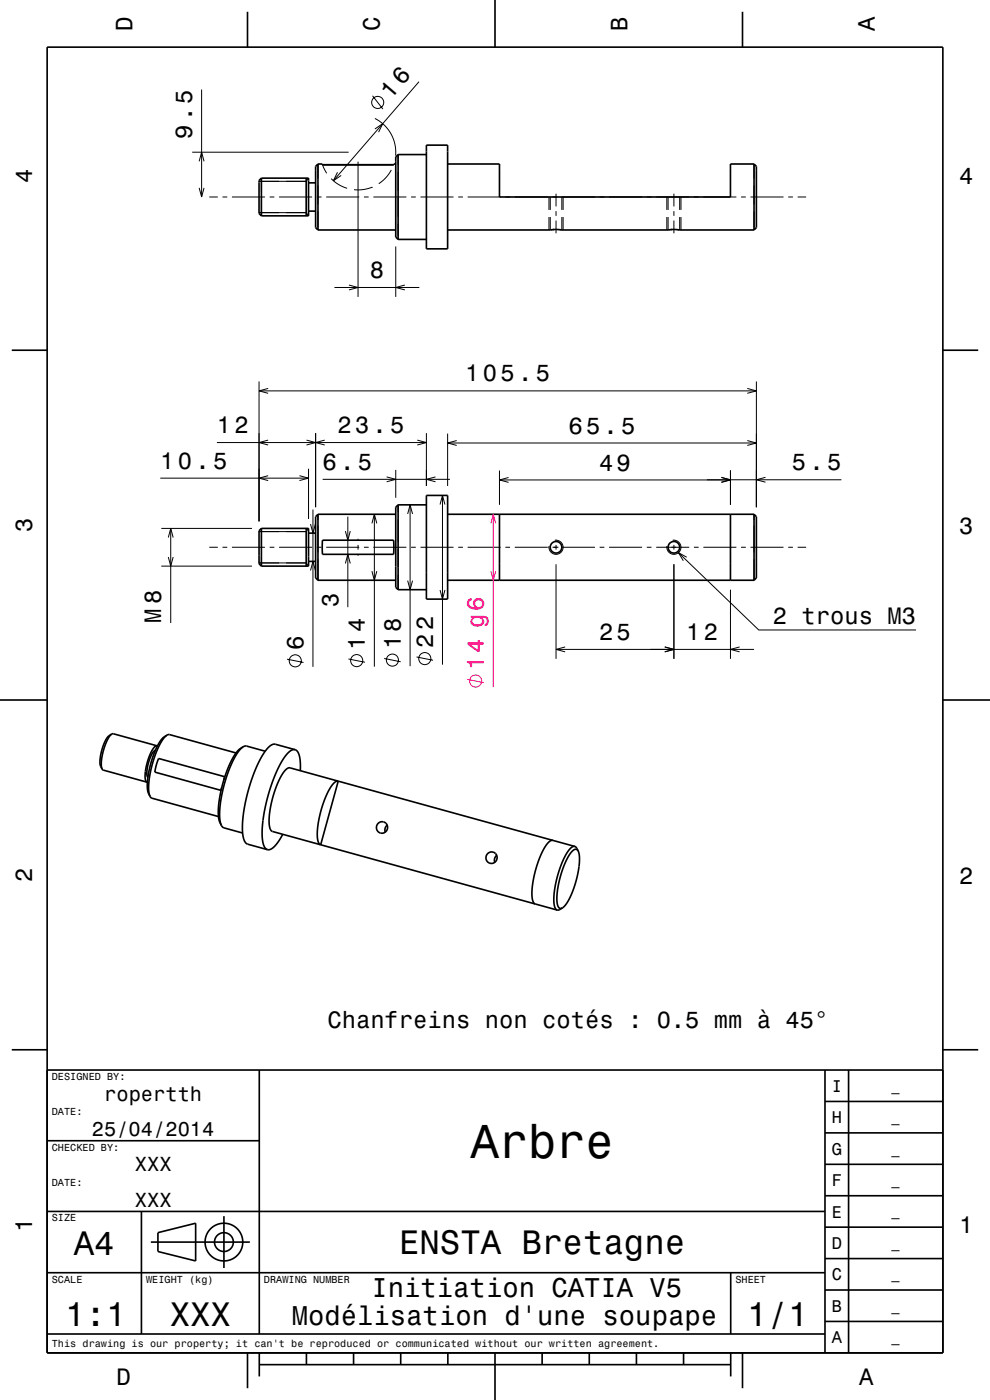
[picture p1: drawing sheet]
<svg xmlns="http://www.w3.org/2000/svg" width="210mm" height="297mm" viewBox="0 0 210 297" stroke-linecap="round" stroke-linejoin="round" font-family="sans-serif">
<g fill="none" stroke="#000" stroke-width=".21">
<path d="M42.8 19v22.8M88.9 17.3l-18.2 21M40.8 32.3h33.1M42.2 34.2l.6-1.9 .5 1.9M42.2 39.9l.6 1.9 .5-1.9M55.4 37.8v3M65.4 37.8l-.5 .7h-10M67.4 34.8v3.1M67.4 39.4v4M68.4 35l.9 1.7M70.2 37.9a8 8 0 0 0 3.4 2M71.6 36.5l-.9 1.8 1.7-1.1"/>
<path d="M75.9 34.3v28.7M79 39.7a8 8 0 0 1-3.9 .5M79 20.3l2.2 2.8M79.5 25.1a8 8 0 0 1 4.4 7.9M79.5 27.4l1.7-1.2-.9 1.8M83 36.1a8.1 8.1 0 0 1-2.7 2.9M83.5 35h.1M84.4 32.8v2.2M84.4 36.5v4M159.9 34.8v3.1M159.9 39.4v4M44.4 41.8h1.8"/>
<path d="M47.2 41.8h1M49.2 41.8h7M54.9 45.1h10l.5 .7M55.4 42.3v3.2M55.4 45.6v.2M57.2 41.8h1M59.2 41.8h7M67.2 41.8h1M67.4 44.9v3.3M67.4 48.5v.3M69.2 41.8h7M77.2 41.8h1"/>
<path d="M79.2 41.8h7M83.9 52.3v10.7M84.4 42v4M84.4 47.5v2.6M84.4 50.4v.4M87.2 41.8h1M89.2 41.8h7M97.2 41.8h1M99.2 41.8h7M107.2 41.8h1M109.2 41.8h7M116.4 41.8v2.7"/>
<path d="M116.4 46v2.8M116.7 41.8v2.7M116.7 46v2.8M117.2 41.8h1M117.3 48.7l-.5 .1M117.5 48.7l1.5 .1M117.9 41.1v2.7M117.9 44.8v1M117.9 46.8v2.7M119.1 48.8h.1M119.2 48.8h.1M119.2 41.8v2.7"/>
<path d="M119.2 46v2.8M119.2 41.8h7M119.4 41.8v2.7M119.4 46v2.8M127.2 41.8h1M129.2 41.8h7M137.2 41.8h1M139.2 41.8h7M141.4 41.8v2.7M141.4 46v2.8M141.7 41.8v2.7M141.7 46v2.8"/>
<path d="M142.3 48.7l-.5 .1M142.5 48.7l1.5 .1M142.9 41.1v2.7M142.9 44.8v1M142.9 46.8v2.7M144.2 46l-.1 2.8M144.2 41.8v2.7M144.4 41.8v2.7M144.4 46v2.8M147.2 41.8h1M149.2 41.8h7M157.2 41.8h1"/>
<path d="M159.2 41.8h7M159.9 44.9v3.3M159.9 48.5v.3M167.2 41.8h1M169.2 41.8h1.8M70.9 61h18M74 60.5l1.9 .5-1.9 .5M85.9 60.5l-2 .5 2 .5M46 93.9h44.4M54.9 80.9v29.7M54.9 82.9h105.5M56.9 93.4l-2 .5 2 .5"/>
<path d="M56.9 82.4l-2 .5 2 .5M65 93.4l2 .5-2 .5M65.4 99.4v10.7M67 91.9v15.7M68.9 93.4l-1.9 .5 1.9 .5M83.9 99.7v5.9M88.5 93.4l1.9 .5-1.9 .5M90.4 91.9v11.2M95 92v11.1M95 94h65.4M96.9 93.5l-1.9 .5 1.9 .5M105.9 99.8v7.3"/>
<path d="M154.9 99.8v7.3M158.5 93.5l1.9 .5-1.9 .5M158.5 82.4l1.9 .5-1.9 .5M160.4 80.9v26.7M34 101.4h31.4M34.2 112.1h19.2M35.7 118.2l.5 1.9 .5-1.9M35.7 114l.5-1.9 .5 1.9M36.2 112.1v20.1M44.4 116.1h1.8M47.2 116.1h1M49.2 116.1h7"/>
<path d="M54.9 119.4h10l.5 .7M55.4 112.1v.7M55.4 113.5v2.9M55.4 117.9v2.2M56.9 100.9l-2 .5 2 .5M57.2 116.1h1M59.2 116.1h7M63.5 100.9l1.9 .5-1.9 .5M65.4 112.1l-.5 .7h-10M65.9 111.2l.5 1.9 .5-1.9M66.4 108.1v33.4M67.2 116.1h1"/>
<path d="M67.4 109.1v1.2M67.4 111.5v5.7M67.4 118.7v4.4M68.4 101.7h27M69.2 116.1h7M73.3 112.7l.5 1.9 .5-1.9M73.3 119.5l.5-1.9 .5 1.9M73.8 109.6v19.2M75.9 114.3v.3M75.9 115.6v1M75.9 117.6v.3M77.2 116.1h1"/>
<path d="M78.9 111l.5-1.9 .5 1.9M79.2 116.1h7M79.4 109.1v32.3M82 101.2l1.9 .5-1.9 .5M84.4 107.1v1.6M84.4 110.2v4.7M84.4 116.4v4M86.5 109l.5-1.9 .5 1.9M87 107.1v34.2M87.2 116.1h1M89.2 116.1h7M92.4 101.2l-2 .5 2 .5"/>
<path d="M93.3 107l.6-1.9 .5 1.9M93.9 105.1v35.9M97.2 116.1h1M99.2 116.1h7M105.9 101.8h49M107.2 116.1h1M107.9 101.3l-2 .5 2 .5M109.2 116.1h7M116.3 116.1h.1M117.2 116.1h1.2M117.7 114.6a1.5 1.5 0 0 1 1.7 1.4 1.5 1.5 0 0 1-1.5 1.6 1.5 1.5 0 0 1-1.4-1.8M117.9 114.5v.1"/>
<path d="M117.9 115.6v1M117.9 117.6v.1M117.9 119.7v20.1M119.2 116.1h7M127.2 116.1h1M129.2 116.1h7M137.2 116.1h1M139.2 116.1h7M142.7 114.6a1.5 1.5 0 0 1 1.7 1.4 1.5 1.5 0 0 1-1.5 1.6 1.5 1.5 0 0 1-1.4-1.8M142.9 114.5v.1M142.9 115.6v1M142.9 117.6v.1"/>
<path d="M142.9 119.7v20.1M143.9 117.2l17 16.4h33.4M145.7 118.2l-1.8-1 1 1.8M147.2 116.1h1M149.2 116.1h7M149.9 101.8h28.6M153 101.3l1.9 .5-1.9 .5M157.2 116.1h1M159.2 116.1h7M159.9 109.1v1.2M159.9 111.5v5.7M159.9 118.7v4.4"/>
<path d="M162.4 101.3l-2 .5 2 .5M167.2 116.1h1M169.2 116.1h1.8M34.2 120.1h19.2M60.9 139.8l3.5 .7M65.9 121l.5-1.9 .5 1.9M73.9 139.8l3.5 .7M78.9 121.2l.5 1.9 .5-1.9M81.5 139.7l3.5 .7M84.4 121.9v3.2M86.5 123.2l.5 1.9 .5-1.9M88.4 139.4l3.5 .7"/>
<path d="M93.3 125.2l.6 1.9 .5-1.9M117.9 137.8h42M119.9 137.2l-2 .6 2 .5M141 137.2l1.9 .6-1.9 .5M154.9 125.1v14.7M156.9 137.2l-2 .6 2 .5M38.8 168.6h.1"/>
<circle cx="80.1" cy="21.7" r="1.28"/>
<circle cx="90.1" cy="139.7" r="1.28"/>
<circle cx="62.6" cy="140.2" r="1.28"/>
<circle cx="75.7" cy="140.1" r="1.28"/>
<circle cx="83.2" cy="140" r="1.28"/>
</g>
<g fill="none" stroke="#000" stroke-width=".35">
<path d="M10 10h190v277h-190zM52.5 2.5v7.5M105 0v10M157.5 2.5v7.5M55.4 37.8h10v8h-10M55.4 37.8v8M55.4 37.8l-.5 .5v7l.5 .5M64.9 37.8v8M65.4 38.8h1.6M67.4 34.8v14M67.4 34.8l-.4 .5v13l.4 .5M67.4 34.8h1v.2h15.1v-.2h.4"/>
<path d="M84.4 32.8v18M84.4 32.8l-.5 .5v17l.5 .5M84.4 32.8h6M90.4 30.8h4.6v22h-4.6zM95 34.8h10.9v7h49v-7h5M159.9 34.8l.5 .5v13l-.5 .5M159.9 34.8v14M65.4 44.8h1.6M67.4 48.8h16.5M84.4 50.8h6M117.5 48.7h-.2M119 48.8h.1"/>
<path d="M142.4 48.7l17.5 .1M142.4 48.7l-47.4 .1M142.5 48.7h-.2M144 48.8h.1M2.5 74.3h7.5M200 74.3h7.5M55.4 112.1h10v8h-10M55.4 112.1v8M55.4 112.1l-.5 .5v7l.5 .5M64.9 112.1v8M65.4 119.1h1.6M65.4 113.1h1.6"/>
<path d="M67.4 109.1v14M67.4 109.1l-.4 .5v13l.4 .5M67.4 109.1h16.5M68.4 114.6h15.1v3h-15.1zM84.4 107.1v18M84.4 107.1l-.5 .5v17l.5 .5M84.4 107.1h6M90.4 105.1h4.6v22h-4.6zM95 109.1h64.9M105.9 109.1v14M154.9 109.1v14M159.9 109.1l.5 .5v13l-.5 .5"/>
<path d="M159.9 109.1v14M67.4 123.1h16.5M84.4 125.1h6M95 123.1h64.9M0 148.5h10M23.7 155.7h.3l9.3 2.5M23.7 155.7a10 10 0 0 0-2.1 7.4M23.7 155.7l-.6 .4a8.7 8.7 0 0 0-1.7 6.5l.2 .5M33 159.2a6.4 6.4 0 0 0-1.8 4.4v.9l.2 .4M33.3 158.2l.1 .1M33.3 158.2a2.53 2.53 0 0 0-1.5 2l-.8 2.8a3.4 3.4 0 0 0 .2 2.9M35.4 156l-.9 .9-.8 1.4-1.4 4-.7 3.9v1.6l.2 1.1"/>
<path d="M35.4 156l-1 .7-.8 1.1-.9 2-.8 2.3-.5 2.4-.2 2.1 .2 1.3 .4 1M35.4 156l.6-.2 14.1 3.9M51.6 158.4l-1.1 1.1-1 1.7-1 2.4-.9 2.8-.7 2.9-.3 2.4v2.1l.4 1.3M51.6 158.4l.6-.1 4.1 1.1M51.6 158.4l-1.2 .9-1.1 1.6-1 2.3-1 3-.7 2.9-.3 2.8 .1 1.9 .6 1.3M62.6 159l.5 .5 .4 .9 .2 3.1M62.6 159l-.6 .1-.8 .5-1.6 2.2-1.5 3.3-1.2 3.7-.9 4.1-.4 3.6 .3 2.7 .4 .7 .4 .3M62.6 159l-4.3-1.1h-.5l-.7 .5-1.1 1.4-1.3 2.3-1 2.3-1 3.3-.7 2.6-.5 3.2-.1 2.7 .3 1.8 .3 .7 .5 .4 4.2 1.1M200 148.5h10M21.6 163.1l.3 .3 9.3 2.5M31.2 165.9h.1M31.8 168.9l.4 .4 14.1 3.9"/>
<path d="M47 175.1l.4 .5 4.1 1.1M47.5 165.4l.2-.6-14.1-3.9-.4 1.4-.4 1.5 14.1 3.9 .2-.7M60 177l-1.7 2.5-.9 .6-.7 .1M68 179.2l50.2 13.9M71.7 165.7l-10.2-2.8a2.71 2.71 0 0 0-2 2l-1 2.4-.8 2.6-.5 2.5-.1 2a2 2 0 0 0 .7 2l10.2 2.8M71.7 165.7a2.44 2.44 0 0 0-1.9 1.8l-1 2.4-.8 2.6-.6 2.5-.1 2.2a1.99 1.99 0 0 0 .7 2M71.7 165.7l-3.7 13.5M71.7 165.7l50.2 13.9M82.1 175l-.4 .7v.8M117.3 178.3a2.71 2.71 0 0 0-2 1.9l-1.1 2.5-.8 2.6-.5 2.5-.1 2a2 2 0 0 0 .8 2M121.9 179.6l.4 .2 .3 .7M121.9 179.6a2.71 2.71 0 0 0-2 1.9l-1 2.4-.8 2.6-.5 2.6-.1 2a2 2 0 0 0 .7 2"/>
<path d="M105.4 181.5l-.5 .6 .1 .8M119.3 192.6l-.7 .4-.4 .1M122.6 180.5a.75 .75 0 0 0-.7-.3 .75 .75 0 0 0-.6 .5l-1.2 1.9-1 2.6-.7 2.9-.3 2.3a2.32 2.32 0 0 0 .7 2.3l.5-.1M122.6 180.5l.3 .9v1.6l-.7 3.8-1.3 3.6-.8 1.4-.8 .8M2.5 222.7h7.5M10 227h190M55 227v56M175 233.7h25M175 227v60M180 227v60M200 222.7h7.5M10 257h165"/>
<path d="M10 242h45M30 257v26M47.5 258v11M175 253.7h25M175 247h25M175 240.3h25M10 270h165M32 263.5h21M33.5 261.5l8-2v8l-8-2zM155 270v13M175 273.7h25M175 267h25"/>
<path d="M175 260.3h25M10 283h165M52.5 287v7.5M55 289.5h100M55 287v5M65 287v2.5M75 287v2.5M85 287v2.5M95 287v2.5M105 287v10M115 287v2.5M125 287v2.5"/>
<path d="M135 287v2.5M145 287v2.5M155 287v5M157.5 287v7.5M175 280.3h25"/>
<circle cx="117.9" cy="116.1" r="1.23"/>
<circle cx="142.9" cy="116.1" r="1.23"/>
<circle cx="81" cy="175.5" r="1.21"/>
<circle cx="104.3" cy="181.9" r="1.21"/>
<circle cx="47.5" cy="263.5" r="2"/>
<circle cx="47.5" cy="263.5" r="4"/>
</g>
<g fill="none" stroke="#ff0080" stroke-width=".21">
<path d="M104.1 111l.5-1.9 .6 1.9M104.6 109.1v36.7M104.1 121.2l.5 1.9 .6-1.9M99.1 144.1l3.5 .7"/>
<circle cx="100.9" cy="144.5" r="1.28"/>
</g>
<text font-size="10.1" x="99.8" y="245.7">Arbre</text>
<g font-size="7.2">
<text x="15.7" y="266.3">A4</text>
<text x="84.6" y="266.1">ENSTA Bretagne</text>
<text x="13.8" y="281.3">1:1</text>
<text x="36" y="281.3">XXX</text>
<text x="158.5" y="281.3">1/1</text>
</g>
<g font-size="5.8">
<text x="78.8" y="275.1">Initiation CATIA V5</text>
<text x="61.9" y="281.1">Modélisation d'une soupape</text>
</g>
<g font-size="5">
<text x="28.1" y="6.5" transform="rotate(-90 28.1 6.5)">D</text>
<text x="80.6" y="6.5" transform="rotate(-90 80.6 6.5)">C</text>
<text x="133.1" y="6.5" transform="rotate(-90 133.1 6.5)">B</text>
<text x="185.6" y="6.5" transform="rotate(-90 185.6 6.5)">A</text>
<text x="82.9" y="21.1" transform="rotate(-49 82.9 21.1)">16</text>
<text x="40.8" y="29.5" transform="rotate(-90 40.8 29.5)">9.5</text>
<text x="6.8" y="38.7" transform="rotate(-90 6.8 38.7)">4</text>
<text x="203.5" y="39">4</text>
<text x="78.4" y="59">8</text>
<text x="98.7" y="80.9">105.5</text>
<text x="46" y="91.9">12</text>
<text x="71.6" y="91.9">23.5</text>
<text x="120.6" y="92">65.5</text>
<text x="34" y="99.4">10.5</text>
<text x="68.4" y="99.7">6.5</text>
<text x="127.1" y="99.8">49</text>
<text x="168" y="99.8">5.5</text>
<text x="6.8" y="112.9" transform="rotate(-90 6.8 112.9)">3</text>
<text x="203.5" y="113.2">3</text>
<text x="71.8" y="128.8" transform="rotate(-90 71.8 128.8)">3</text>
<text x="34.2" y="132.2" transform="rotate(-90 34.2 132.2)">M 8</text>
<text x="64.4" y="137.9" transform="rotate(-90 64.4 137.9)">6</text>
<text x="77.4" y="137.9" transform="rotate(-90 77.4 137.9)">14</text>
<text x="85" y="137.8" transform="rotate(-90 85 137.8)">18</text>
<text x="91.9" y="137.4" transform="rotate(-90 91.9 137.4)">22</text>
<text x="127.1" y="135.8">25</text>
<text x="145.6" y="135.8">12</text>
<text x="163.9" y="132.5">2 trous M3</text>
<text x="6.8" y="187.1" transform="rotate(-90 6.8 187.1)">2</text>
<text x="203.5" y="187.4">2</text>
<text x="69.4" y="218.1">Chanfreins non cotés : 0.5 mm à 45°</text>
<text x="6.8" y="261.3" transform="rotate(-90 6.8 261.3)">1</text>
<text x="203.5" y="261.6">1</text>
<text x="24.7" y="293.8">D</text>
<text x="182.2" y="293.8">A</text>
</g>
<text font-size="5" fill="#ff0080" x="102.6" y="142.2" transform="rotate(-90 102.6 142.2)">14 g6</text>
<g font-size="4.3">
<text x="22.1" y="233.5">ropertth</text>
<text x="19.5" y="241">25/04/2014</text>
<text x="28.6" y="248.5">XXX</text>
<text x="28.6" y="256">XXX</text>
</g>
<g font-size="3.6">
<text x="176.4" y="231.6">I</text>
<text x="176.4" y="238.3">H</text>
<text x="176.4" y="245">G</text>
<text x="176.4" y="251.6">F</text>
<text x="176.4" y="258.3">E</text>
<text x="176.4" y="265">D</text>
<text x="176.4" y="271.6">C</text>
<text x="176.4" y="278.3">B</text>
<text x="176.4" y="285">A</text>
</g>
<g font-size="2.9">
<text x="189.1" y="231.4">_</text>
<text x="189.1" y="238">_</text>
<text x="189.1" y="244.7">_</text>
<text x="189.1" y="251.4">_</text>
<text x="189.1" y="258">_</text>
<text x="189.1" y="264.7">_</text>
<text x="189.1" y="271.4">_</text>
<text x="189.1" y="278">_</text>
<text x="189.1" y="284.7">_</text>
</g>
<g font-size="2.2">
<text x="11" y="229.1">DESIGNED BY:</text>
<text x="11" y="236.6">DATE:</text>
<text x="11" y="244.1">CHECKED BY:</text>
<text x="11" y="251.6">DATE:</text>
<text x="11" y="259.1">SIZE</text>
<text x="11" y="272.1">SCALE</text>
<text x="31" y="272.1">WEIGHT (kg)</text>
<text x="56" y="272.1">DRAWING NUMBER</text>
<text x="156" y="272.1">SHEET</text>
<text x="11" y="285.8">This drawing is our property; it can't be reproduced or communicated without our written agreement.</text>
</g>
</svg>
